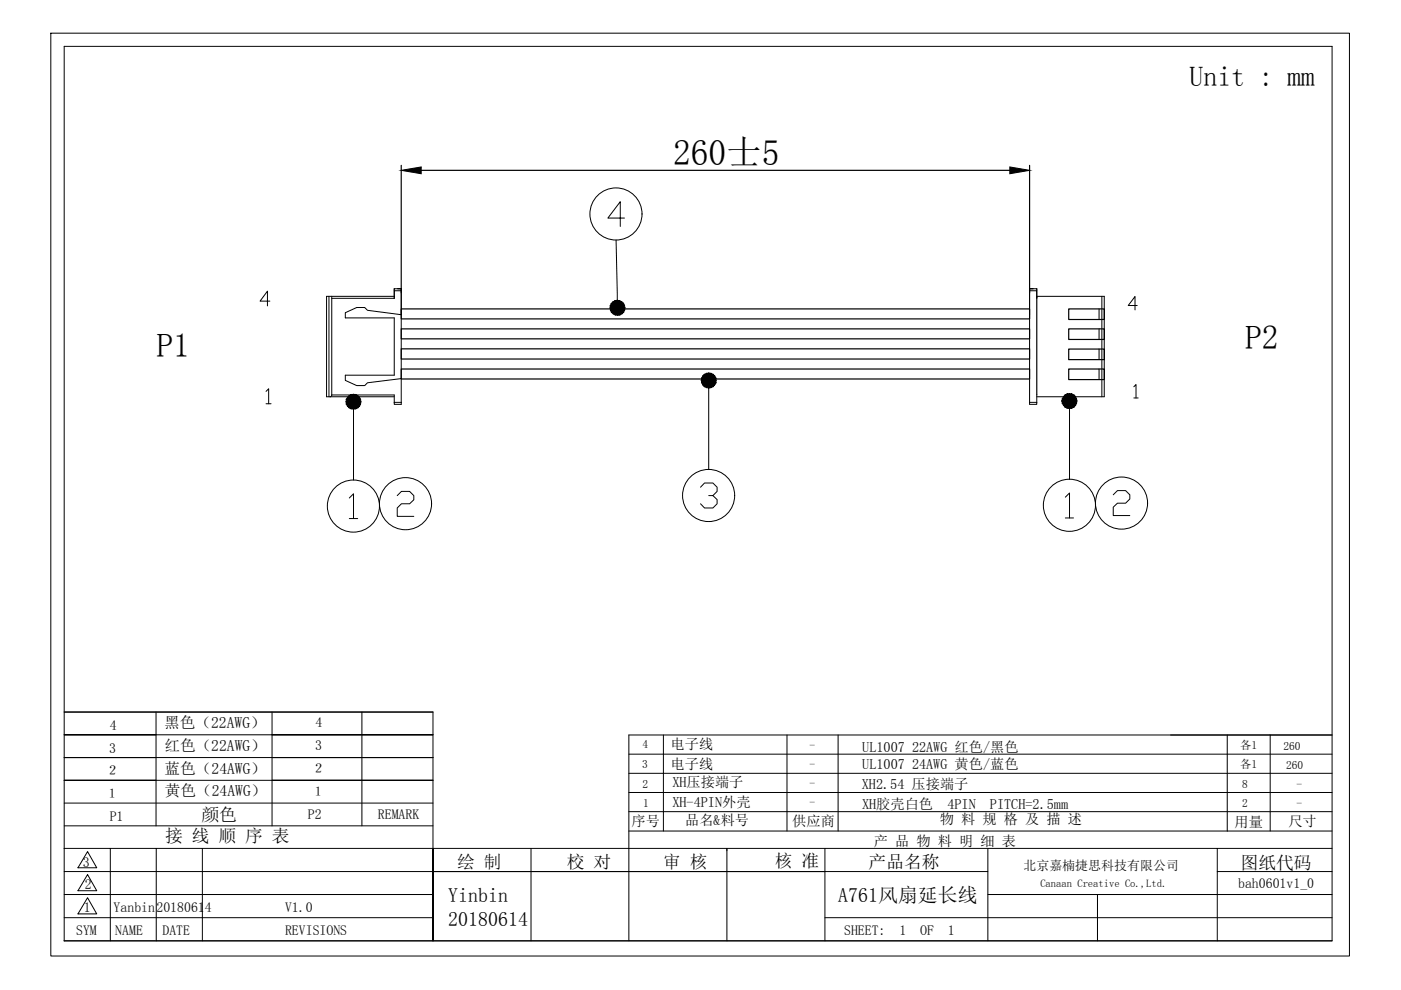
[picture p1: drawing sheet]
<svg xmlns="http://www.w3.org/2000/svg" width="297mm" height="210mm" viewBox="0 0 297 210" stroke-linecap="round" stroke-linejoin="round" font-family="sans-serif">
<g fill="none" stroke="#000" stroke-width=".21">
<path d="M10.8 7h275.3v195.7h-275.3zM85.1 36.1l4.2-.7v1.4zM214.1 35.4l4.2 .7-4.2 .7zM130.6 50.9l.3 12.8M132.4 46.2h-3.5l2.6-3.4v5.2M57.2 63.8h-2.1l1.6-2.1v3.2M69.7 62.8v21.3M70.3 62.8v20.9M70.3 63.3h13.3M83.6 63.3v-1.7h1.5v5.1l-7.2-.9-.6-.6h-1.7l-2.4 1.1v1.1h10.4v12.2h-10.4v1.1l2.4 1.1h1.7l.6-.6 7.2-.9M83.6 62.8h-14.4v21.3h.6a.38 .38 0 0 0 .5-.4M85.1 61.6v-.4h-1.5v2.1"/>
<path d="M85.1 61.2v24.5h-1.5v-.4M129.3 65.3l1.6-.1-1.5 .6zM129.4 64.8l1.5 .4-1.6 .1zM129.4 65.8l1.5-.6-1.3 1zM129.6 64.4l.3-.4 1 1.2zM129.6 64.4l1.3 .8-1.5-.4zM129.6 66.2l1.3-1-.9 1.4zM129.9 64l.5-.2 .5 1.4zM130.4 63.8l.5-.1v1.5zM130.9 63.7l.5 .1-.5 1.4zM130.9 65.2l1.3-.9 .2 .4zM130.9 65.2l1.5 .5-.2 .5z"/>
<path d="M130.9 65.2h1.6l-.1 .5zM130.9 65.2l1.5-.5 .1 .5zM130.9 65.2l-.4 1.6-.5-.2zM130.9 65.2l.1 1.7-.5-.1zM130.9 65.2l.5 1.6-.4 .1zM130.9 65.2l1 1.3-.5 .3zM130.9 65.2l1.3 1-.3 .3zM131.4 63.8l.4 .2-.9 1.2zM131.8 64l.4 .3-1.3 .9zM149 79.7l1.3 1-1.5-.5zM149.3 79.4l.5-.2 .5 1.5zM149.3 79.4l1 1.3-1.3-1z"/>
<path d="M149.8 79.2l.5-.1v1.6zM150.3 79.1l.5 .1-.5 1.5zM150.8 79.2l.4 .2-.9 1.3zM151.2 79.4l.3 .3-1.2 1zM218.3 61.2v24.5h1.5v-.4M218.3 61.6v-.4h1.5v2v-1.6h-1.5v5.1M219.8 62.8h14.3v21.3h-14.3M233 65.5v2.2M233 69.7v2.3M233 74v2.2M233 78.2v2.3M233.6 62.8v21.3"/>
<path d="M241.1 64.8h-1.9l1.4-1.9v2.8M56.4 83l.6-.6v3.2M56.4 85.6h1.1M70 84.1h13.6M70.3 83.7h13.3v1.6M73.4 85.2h1.6l-1.6 .5zM73.4 84.7l1.6 .5h-1.6zM73.4 85.7l1.6-.5-1.3 .9zM73.7 84.3l1.3 .9-1.6-.5zM73.7 86.1l1.3-.9-1 1.3zM74 83.9l.4-.2 .6 1.5zM74 83.9l1 1.3-1.3-.9z"/>
<path d="M74.4 83.7l.6-.1v1.6zM75 85.2l1.4-.5 .1 .5zM75 85.2l1.2-.9 .2 .4zM75 85.2v1.5h-.6zM75 85.2l.4 1.5h-.4zM75 85.2l.9 1.3-.5 .2zM75 86.7v15.1M75 85.2l1.2 .9-.3 .4zM75 85.2l1.4 .5-.2 .4zM75 85.2h1.5l-.1 .5zM75 83.6l.4 .1-.4 1.5zM75 85.2l-.6 1.5-.4-.2z"/>
<path d="M75.4 83.7l.5 .2-.9 1.3zM75.9 83.9l.3 .4-1.2 .9zM83.6 85.3h1.5M148.7 80.7h1.6l-1.5 .5zM148.8 80.2l1.5 .5h-1.6zM148.8 81.2l1.5-.5-1.3 .9zM149 81.6l1.3-.9-1 1.3zM150.3 80.7l1.2 .9-.3 .4zM150.3 80.7l1.5 .5-.3 .4zM150.3 80.7h1.5v.5zM150.3 80.7v1.6l-.5-.1zM150.3 80.7l.5 1.5-.5 .1z"/>
<path d="M150.3 80.7l.9 1.3-.4 .2zM150.3 80.7l-.5 1.5-.5-.2zM150.3 82.3v17.2M150.3 80.7l1.5-.5v.5zM150.3 80.7l1.2-1 .3 .5zM218.3 85.3h1.5M219.8 83.7v1.6M225.1 85h1.7l-1.6 .5zM225.2 84.5l1.6 .5h-1.7zM225.2 85.5l1.6-.5-1.3 .9zM225.5 84.1l1.3 .9-1.6-.5zM225.5 85.9l1.3-.9-1 1.3z"/>
<path d="M225.8 83.7l.5-.2 .5 1.5zM225.8 83.7l1 1.3-1.3-.9zM226.3 83.5l.5-.1v1.6zM226.8 85v1.6l-.5-.1zM226.8 85l.4 1.5-.4 .1zM226.8 85l.9 1.3-.5 .2zM226.8 85l1.2 .9-.3 .4zM226.8 85l1.4 .5-.2 .4zM226.8 85h1.5l-.1 .5zM226.8 83.4l.4 .1-.4 1.5zM226.8 85l-.5 1.5-.5-.2zM226.8 86.6v15"/>
<path d="M226.8 85l1.4-.5 .1 .5zM226.8 85l1.2-.9 .2 .4zM227.2 83.5l.5 .2-.9 1.3zM227.7 83.7l.3 .4-1.2 .9zM240.4 82l.5-.5v2.9M240.4 84.4h.9M74.1 105.6l.9-.9v5.2M74.1 109.9h1.7M84.2 105.1l.9-.9h1.7l.9 .9v.9l-.9 .8h-1.7l-.9 .9v1.8h3.5M148.5 103.3l.9-.9h1.8l.8 .9v.9l-.8 .9h-.9M151.2 105.1l.8 .8v.9l-.8 .9h-1.8l-.9-.9M225.9 105.4l.9-.9v5.3"/>
<path d="M225.9 109.8h1.7M236 104.9l.9-.9h1.8l.8 .9v.9l-.8 .9h-1.8l-.9 .8v1.8h3.5M13.6 155.8h78.2M13.6 151h78.2v48.5M33.1 151v24.1M57.7 151v24.1M76.7 151v24.1M133.3 159.9h149.1M140.7 155.8v20.4M166.9 155.8v20.4M177.7 155.8v20.4M248.2 155.8h34.2h-149.1v43.7"/>
<path d="M260.2 155.8v20.4M269.3 155.8v20.4M13.6 179.9h268.8M13.6 165.4h78.2M13.6 160.6h78.2M13.6 170.3h78.2M13.6 175.1h78.2M23.4 179.9v19.6M33.1 179.9v19.6M42.9 179.9v19.6M112.6 179.9v19.6M133.3 168h149.1"/>
<path d="M133.3 172.1h149.1M133.3 176.2h149.1M133.3 164h149.1M154.1 179.9v19.6M174.9 179.9v19.6M209.4 179.9v19.6M258.1 179.9v19.6M13.6 199.5h268.8v-189.7h-268.8v189.7M13.6 184.8h195.8M13.6 194.6h78.2M13.6 189.7h78.2M18.6 185.4l1.9 3.5h-4z"/>
<path d="M18.6 180.6l1.9 3.4h-4zM18.6 190.3l1.9 3.5h-4zM91.8 199.5v-19.6v19.6M174.9 194.6h107.5M209.4 189.7h73M232.7 189.7v9.8M258.1 184.8h24.3"/>
<circle cx="130.6" cy="45.4" r="5.5"/>
<circle cx="74.9" cy="107.3" r="5.5"/>
<circle cx="86" cy="106.8" r="5.5"/>
<circle cx="150.2" cy="105.1" r="5.5"/>
<circle cx="226.7" cy="107.1" r="5.5"/>
<circle cx="237.8" cy="106.7" r="5.5"/>
</g>
<g fill="none" stroke="#000" stroke-width=".25">
<path d="M85.1 35.1v27M89.3 36.1h124.8M218.3 35.1v27M84.3 61.2h.8M85.1 65.5h133.2v2.1h-133.2zM85.1 69.7h133.2v2.1h-133.2zM85.1 74h133.2v2.1h-133.2zM85.1 78.2h133.2v2.2h-133.2zM218.3 61.2h.8M219.8 62.8v20.9M226.6 65.5h7.5v2.2h-7.5zM226.6 69.7h7.5v2.3h-7.5z"/>
<path d="M226.6 74h7.5v2.2h-7.5zM226.6 78.2h7.5v2.3h-7.5z"/>
</g>
<g fill="#000">
<path d="M85.1 36.1l4.2-.7v1.4zM214.1 35.4l4.2 .7-4.2 .7z"/>
<path d="M129.3 65.3l.1 .5 1.5-.6zM129.4 65.8l1.5-.6-1.3 1zM129.6 66.2l.4 .4 .9-1.4z"/>
<path d="M129.9 64l-.3 .4 1.3 .8zM129.6 64.4l1.3 .8-1.5-.4zM129.4 64.8l-.1 .5 1.6-.1z"/>
<path d="M130.9 65.2l-.9 1.4 .5 .2zM130.9 65.2l.1 1.7-.5-.1z"/>
<path d="M130.9 65.2l.1 1.7 .4-.1zM130.9 65.2l1 1.3-.5 .3zM130.9 65.2l1 1.3 .3-.3z"/>
<path d="M130.9 63.7v1.5l.5-1.4zM130.4 63.8l.5-.1v1.5zM129.9 64l1 1.2-.5-1.4z"/>
<path d="M130.9 65.2l1.3 1 .2-.5zM130.9 65.2h1.6l-.1 .5zM130.9 65.2h1.6l-.1-.5z"/>
<path d="M130.9 65.2l1.5-.5-.2-.4zM131.8 64l.4 .3-1.3 .9zM131.4 63.8l-.5 1.4 .9-1.2z"/>
<path d="M149 79.7l-.2 .5 1.5 .5zM148.8 80.2l1.5 .5h-1.6zM148.7 80.7l.1 .5 1.5-.5z"/>
<path d="M149.8 79.2l.5 1.5v-1.6zM149.3 79.4l.5-.2 .5 1.5zM149.3 79.4l-.3 .3 1.3 1z"/>
<path d="M150.8 79.2l-.5 1.5 .9-1.3zM150.3 79.1l.5 .1-.5 1.5z"/>
<path d="M73.4 85.7l.3 .4 1.3-.9zM73.7 86.1l1.3-.9-1 1.3zM75 85.2l-1 1.3 .4 .2z"/>
<path d="M73.7 84.3l-.3 .4 1.6 .5zM73.4 84.7l1.6 .5h-1.6zM73.4 85.2v.5l1.6-.5z"/>
<path d="M75 85.2l-.6 1.5h.6zM75 85.2l.4 1.5h-.4zM75 85.2l.4 1.5 .5-.2z"/>
<path d="M74.4 83.7l.6 1.5v-1.6zM74 83.9l.4-.2 .6 1.5zM74 83.9l-.3 .4 1.3 .9z"/>
<path d="M75 85.2l.9 1.3 .3-.4zM75 85.2l1.4 .5-.2 .4zM75 85.2l1.4 .5 .1-.5z"/>
<path d="M75.4 83.7l-.4 1.5 .9-1.3zM75 83.6l.4 .1-.4 1.5z"/>
<path d="M75 85.2h1.5l-.1-.5zM75 85.2l1.2-.9 .2 .4zM75.9 83.9l-.9 1.3 1.2-.9z"/>
<path d="M148.8 81.2l.2 .4 1.3-.9zM149 81.6l1.3-.9-1 1.3zM150.3 80.7l-1 1.3 .5 .2z"/>
<path d="M150.3 80.7l-.5 1.5 .5 .1zM150.3 80.7l.5 1.5-.5 .1zM150.3 80.7l.5 1.5 .4-.2z"/>
<path d="M150.3 80.7l.9 1.3 .3-.4zM150.3 80.7l1.5 .5-.3 .4zM150.3 80.7l1.5 .5v-.5z"/>
<path d="M150.3 80.7h1.5v-.5zM150.3 80.7l1.2-1 .3 .5zM151.2 79.4l-.9 1.3 1.2-1z"/>
<path d="M225.2 85.5l.3 .4 1.3-.9zM225.5 85.9l1.3-.9-1 1.3zM226.8 85l-1 1.3 .5 .2z"/>
<path d="M225.5 84.1l-.3 .4 1.6 .5zM225.2 84.5l1.6 .5h-1.7zM225.1 85l.1 .5 1.6-.5z"/>
<path d="M226.8 85l-.5 1.5 .5 .1zM226.8 85l.4 1.5-.4 .1zM226.8 85l.4 1.5 .5-.2z"/>
<path d="M226.3 83.5l.5 1.5v-1.6zM225.8 83.7l.5-.2 .5 1.5zM225.8 83.7l-.3 .4 1.3 .9z"/>
<path d="M226.8 85l.9 1.3 .3-.4zM226.8 85l1.4 .5-.2 .4zM226.8 85l1.4 .5 .1-.5z"/>
<path d="M227.2 83.5l-.4 1.5 .9-1.3zM226.8 83.4l.4 .1-.4 1.5z"/>
<path d="M226.8 85h1.5l-.1-.5zM226.8 85l1.2-.9 .2 .4zM227.7 83.7l-.9 1.3 1.2-.9z"/>
</g>
<text font-size="7.5" x="142.7" y="34.9">260士5</text>
<g font-size="7.1">
<text x="33.2" y="75.7">P1</text>
<text x="264" y="74">P2</text>
</g>
<text font-size="5.9" x="252.2" y="18.3">Unit : mm</text>
<g font-size="4.2">
<text x="95" y="191.3">Yinbin</text>
<text x="177.7" y="191.3">A761风扇延长线</text>
<text x="95" y="196.3">20180614</text>
</g>
<g font-size="3.8">
<text x="35" y="178.5">接 线 顺 序 表</text>
<text x="42.7" y="174.1">颜色</text>
<text x="96.9" y="184">绘 制</text>
<text x="120.2" y="184">校 对</text>
<text x="140.6" y="183.9">审 核</text>
<text x="164.3" y="183.7">核 准</text>
<text x="184.2" y="184">产品名称</text>
<text x="263" y="184.2">图纸代码</text>
</g>
<g font-size="3.3">
<text x="34.8" y="154.4">黑色（22AWG）</text>
<text x="34.9" y="159.2">红色（22AWG）</text>
<text x="34.9" y="164">蓝色（24AWG）</text>
<text x="34.9" y="168.9">黄色（24AWG）</text>
</g>
<g font-size="3">
<text x="142.2" y="158.8">电子线</text>
<text x="182.8" y="159.4">UL1007 22AWG 红色/黑色</text>
<text x="142.2" y="163.1">电子线</text>
<text x="142.6" y="166.8">XH压接端子</text>
<text x="182.7" y="167.2">XH2.54 压接端子</text>
<text x="182.8" y="163.1">UL1007 24AWG 黄色/蓝色</text>
<text x="142.6" y="171.1">XH-4PIN外壳</text>
<text x="182.8" y="171.5">XH胶壳白色　4PIN</text>
<text x="209.9" y="171.5">PITCH=2.5mm</text>
<text x="133.9" y="175.2">序号</text>
<text x="145.3" y="175">品名&amp;料号</text>
<text x="168" y="175.1">供应商</text>
<text x="185.3" y="179.5">产 品 物 料 明 细 表</text>
<text x="199.3" y="174.8">物 料 规 格 及 描 述</text>
<text x="261.8" y="175.3">用量</text>
<text x="273.2" y="175.2">尺寸</text>
</g>
<g font-size="2.9">
<text x="23.3" y="154.7">4</text>
<text x="66.9" y="154.2">4</text>
<text x="23.2" y="159.6">3</text>
<text x="66.8" y="159.1">3</text>
<text x="22.5" y="164.4">２</text>
<text x="66.1" y="163.9">２</text>
<text x="22.4" y="169.2">１</text>
<text x="65.3" y="173.7">P2</text>
<text x="66" y="168.7">１</text>
<text x="80.1" y="173.7">REMARK</text>
<text x="23.3" y="174">P1</text>
<text x="17.6" y="183.7">3</text>
<text x="18" y="188.6">2</text>
<text x="262.5" y="188.2">bah0601v1_0</text>
<text x="17.8" y="193.4">1</text>
<text x="24.1" y="193.4">Yanbin</text>
<text x="33.2" y="193.4">20180614</text>
<text x="60.4" y="193.4">V1.0</text>
<text x="16.1" y="198.2">SYM</text>
<text x="24.4" y="198.2">NAME</text>
<text x="34.4" y="198.2">DATE</text>
<text x="60.4" y="198.2">REVISIONS</text>
<text x="179" y="198.2">SHEET:</text>
<text x="190.7" y="198.2">1</text>
<text x="195.1" y="198.2">OF</text>
<text x="200.9" y="198.2">1</text>
</g>
<text font-size="2.7" x="217" y="184.4">北京嘉楠捷思科技有限公司</text>
<g font-size="2.4">
<text x="136.2" y="158.6">4</text>
<text x="171.6" y="158.7">-</text>
<text x="262.9" y="158.8">各1</text>
<text x="272.1" y="159">260</text>
<text x="136.1" y="162.9">3</text>
<text x="136.2" y="167">2</text>
<text x="171.6" y="166.8">-</text>
<text x="171.6" y="162.8">-</text>
<text x="262.9" y="162.8">各1</text>
<text x="263.3" y="167">8</text>
<text x="272.7" y="162.9">260</text>
<text x="274.9" y="167.1">-</text>
<text x="136.3" y="171.1">1</text>
<text x="171.6" y="170.9">-</text>
<text x="263.3" y="171.1">2</text>
<text x="274.9" y="171.2">-</text>
</g>
<text font-size="2.2" x="220.6" y="188.1">Canaan Creative Co.,Ltd.</text>
</svg>
